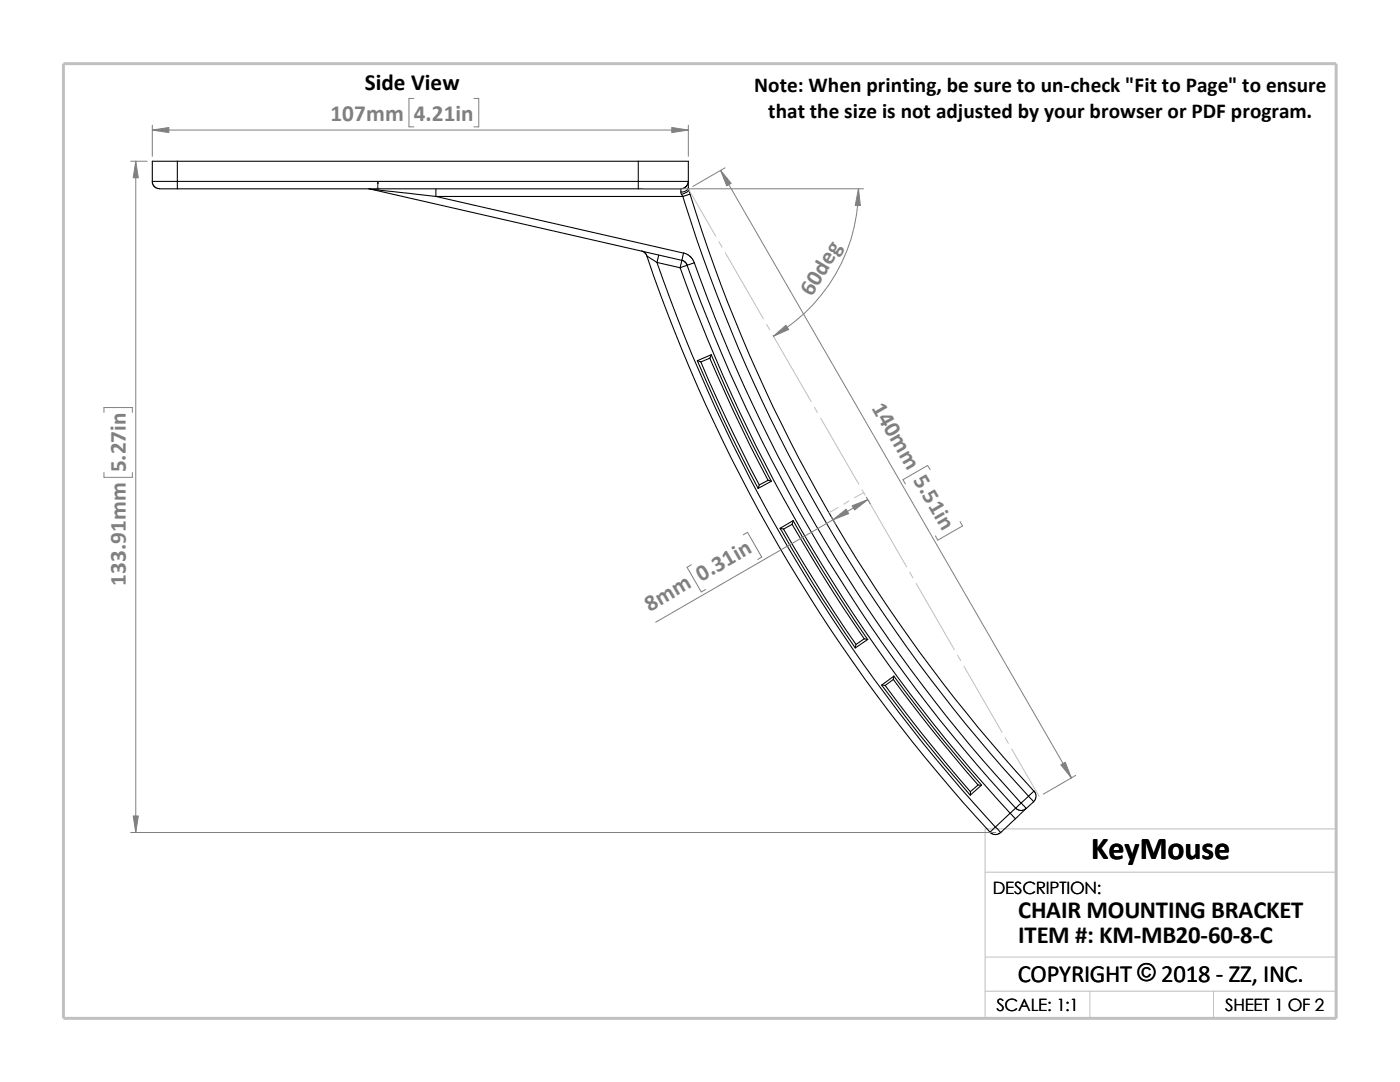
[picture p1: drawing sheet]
<svg xmlns="http://www.w3.org/2000/svg" width="279mm" height="216mm" viewBox="0 0 279 216" stroke-linecap="round" stroke-linejoin="round" font-family="sans-serif">
<g fill="none" stroke="#c0c0c0" stroke-width=".2">
<path d="M137.4 37.7l5.4 9.4M143.5 48.2l.6 1.1M144.7 50.4l7.7 13.2M153 64.7l.6 1.1M154.3 66.9l7.6 13.2M162.5 81.2l.7 1.1M163.8 83.4l7.6 13.2M169.4 99.9l-1 .7M172 97.7l.7 1.1M172.4 98.3l-1.9 1M173.3 99.9l7.6 13.2M167.3 101.3l-1.9 1"/>
<path d="M181.6 114.2l.6 1.1M182.8 116.4l7.7 13.2M191.1 130.7l.6 1.1M192.4 132.9l7.6 13.2M200.6 147.2l.7 1.1M201.9 149.4l5.5 9.5M196.6 174h70.1M196.6 191h70.1M196.6 197.8h70.1M217.5 197.8v5.4M242.2 197.8v5.4M26.8 203.2h239.9v-37.8h-70.1v37.8"/>
</g>
<path d="M12.7 12.7h254v190.5h-254z" fill="none" stroke="#c0c0c0" stroke-width=".59"/>
<g fill="none" stroke="#000" stroke-width=".21">
<path d="M30.4 36.2h5M30.4 36.2v.3l.3 .6 .8 .5 3.9 .1M35.4 36.2v1.5M35.4 32.2h-5v4M35.4 32.2v4M35.4 36.2h92M35.4 32.2h92M35.4 37.7h92M73.5 37.7h.4M73.9 37.7l13.1 1.5M73.9 37.7l62.2 14.2M87 37.7v1.5"/>
<path d="M87 39.2l49.4 11.3-.3 1.4M87 39.2h49.3M127.4 37.7h8.5v.6M127.4 32.2v4M127.4 36.2h10M127.4 36.2v1.5M127.4 32.2h10v4M135.9 38.3l.1 .5M136 38.8l.3 .4M136.3 39.2a312.1 312.1 0 0 0 69 119.7M137.4 37.5l.1 .4M137.4 36.2l-.2 .7-.4 .4-.6 .3h-.3"/>
<path d="M137.4 37.5a1.3 1.3 0 0 1-1.5 .8M137.4 36.2v1.3M137.5 37.9a1.75 1.75 0 0 1-1.5 .9M137.5 37.9l.2 .8M137.7 38.7l-1.4 .5M137.7 38.7a310.3 310.3 0 0 0 68.6 119.2M128 50.1l.6 .2 .6 .8 1.9 1.3M129.1 51.1a322.2 322.2 0 0 0 68.5 114.9l1.1-1M131.1 52.4a321 321 0 0 0 67.5 112.6M131.1 52.4l4.6 1M131.4 50.9l-.3 1.5M135.7 53.4a316.9 316.9 0 0 0 65.9 108.9"/>
<path d="M136.1 51.9l.5 .3 .4 .5a315.7 315.7 0 0 0 65.7 108.5M136.1 51.9l-.4 1.5M136.4 50.5l1.2 .6 .6 .5 .4 .8M138.6 52.4a313.3 313.3 0 0 0 65.2 107.8M138.6 52.4l-2.9 1M139.1 72a312.1 312.1 0 0 0 12.2 25.5M139.9 72.2l4.8 10.7 6.8 13.8M141.6 71.5l4.7 10.4 3.4 7 3.6 6.9M141.9 70.8l-.2 .7-1.8 .7M141.9 70.8a312.1 312.1 0 0 0 12 25.2M141.9 70.8l-2.7 1.2 .7 .2M153.3 95.8l.7 .2-2.7 1.5"/>
<path d="M153.3 95.8l-1.8 1-.2 .7M155.7 105.4a332.4 332.4 0 0 0 15 23.9M156.4 105.6l3.9 6.7 4.2 6.7 6.3 9.6M158.1 104.6l7.9 13.1 6.5 9.8M158.3 103.9l-2.6 1.5 .7 .2M158.3 103.9l-.2 .7-1.7 1M158.3 103.9a319.4 319.4 0 0 0 14.8 23.7M172.5 127.5l.7 .1-2.5 1.7M172.5 127.5l-1.7 1.1-.1 .7M175.9 136.7a314.7 314.7 0 0 0 17.7 22M176.7 136.8l7.1 9.3 9.8 11.8M178.3 135.6l9.3 12.1 7.6 8.9"/>
<path d="M178.4 134.9l-2.4 1.8 .7 .1M178.4 134.9l-.1 .7-1.6 1.2M178.4 134.9a283.2 283.2 0 0 0 17.5 21.7M195.2 156.6l.7 .1-2.3 2M195.2 156.6l-1.5 1.3-.1 .8M205.3 158.9l1 1.1M205.3 158.9l-1.5 1.3M206.3 160l-1.5 1.3M206.4 157.9l.3 .6 .1 .5-.5 1M206.4 157.9l-1.1 1M197.5 166l.5 .4 .5 .1 .8-.1 .4-.3M198.7 165l1 1.1"/>
<path d="M201.6 162.3l-2.9 2.7M201.6 162.3l1 1.1M202.6 163.4l-2.9 2.7M202.7 161.2l.9 .5h.6l.6-.4M202.7 161.2l-1.1 1.1M203.8 160.2l1 1.1M203.8 160.2l-1.1 1M204.8 161.3l-2.2 2.1"/>
</g>
<path d="M75.4 36.3l.1 .4h-.2z" fill="#00f" stroke="#00f" stroke-width=".2"/>
<path d="M75.3 37.7h.3M75.3 37.5l.3 .3M75.4 37.7h.1M75.4 36.3v1.5M75.5 37.5l-.3 .3" fill="none" stroke="#00f" stroke-width=".2"/>
<g fill="none" stroke="#808080" stroke-width=".2">
<path d="M82.6 19.6h-1v5.7h1M94.6 19.6h.9v5.7h-.9M26.1 32.2h3.3M27.1 32.2v133.9M30.4 25v6.2M30.4 26h107M128.4 37.7h43.9M137.4 25v6.2M143.8 34l70 121.2M144.7 33.5l-6.4 3.7M171.3 37.7a33.9 33.9 0 0 1-17 29.4M20.7 82.3v-1h5.7v1"/>
<path d="M20.7 94.3v.9h5.7v-.9M172.9 99.2l.8 1.3M173.2 99.7l-42.3 24.5M185.6 93.7l-.5-.8-4.9 2.8 .5 .9M138 112.7l-.9 .5 2.9 4.9 .8-.5M148.3 106.7l.9-.5 2.8 5-.8 .4M165.9 103.2l.9 1.4M191.6 104.1l.5 .8-4.9 2.9-.5-.9M214.7 154.7l-6.5 3.8M26.1 166.1h172.6"/>
</g>
<g fill="#808080" stroke="#808080" stroke-width=".2">
<path d="M143.8 34l2.1 2.6-.9 .5z"/>
<path d="M211.7 152.6l.9-.5 1.2 3.1z"/>
<path d="M170.1 100.9l3.1-1.2-2.6 2.1z"/>
<path d="M166.2 103.7l2.7-2.1 .5 .9z"/>
<path d="M154.3 67.1l2.5-2.2 .6 .8z"/>
<path d="M171.3 37.7l.4 3.3h-1z"/>
<path d="M30.4 26l3.3-.6v1.1z"/>
<path d="M134.1 25.4l3.3 .6-3.3 .5z"/>
<path d="M27.1 32.2l.5 3.3h-1z"/>
<path d="M26.6 162.8h1l-.5 3.3z"/>
</g>
<text font-size="6.4" x="217.8" y="171.4">KeyMouse</text>
<g font-size="4.9">
<text x="203.2" y="183.2">CHAIR MOUNTING BRACKET</text>
<text x="203.2" y="188.1">ITEM #: KM-MB20-60-8-C</text>
<text x="203.1" y="195.9">COPYRIGHT © 2018 - ZZ, INC.</text>
<text x="227" y="195.8">©</text>
</g>
<text font-size="4.6" x="72.8" y="18">Side View</text>
<g font-size="4.6" fill="#808080">
<text x="66" y="24.1">107mm</text>
<text x="82.6" y="24.1">4.21in</text>
<text x="162" y="59.3" transform="rotate(-59 162 59.3)">60deg</text>
<text x="173.9" y="81.3" transform="rotate(60 173.9 81.3)">140mm 5. 1in</text>
<text x="25.1" y="94.3" transform="rotate(-90 25.1 94.3)">5.27in</text>
<text x="25.1" y="116.9" transform="rotate(-90 25.1 116.9)">133.91mm</text>
<text x="129.7" y="122.1" transform="rotate(-30 129.7 122.1)">8mm 0.31in</text>
</g>
<g font-size="4.2">
<text x="150.5" y="18.4">Note: When printing, be sure to un-check &quot;Fit to Page&quot; to ensure</text>
<text x="153.3" y="23.6">that the size is not adjusted by your browser or PDF program.</text>
</g>
<g font-size="3.4">
<text x="198.2" y="178.5">DESCRIPTION:</text>
<text x="198.8" y="201.7">SCALE: 1:1</text>
<text x="244.5" y="201.7">SHEET 1 OF 2</text>
</g>
</svg>
